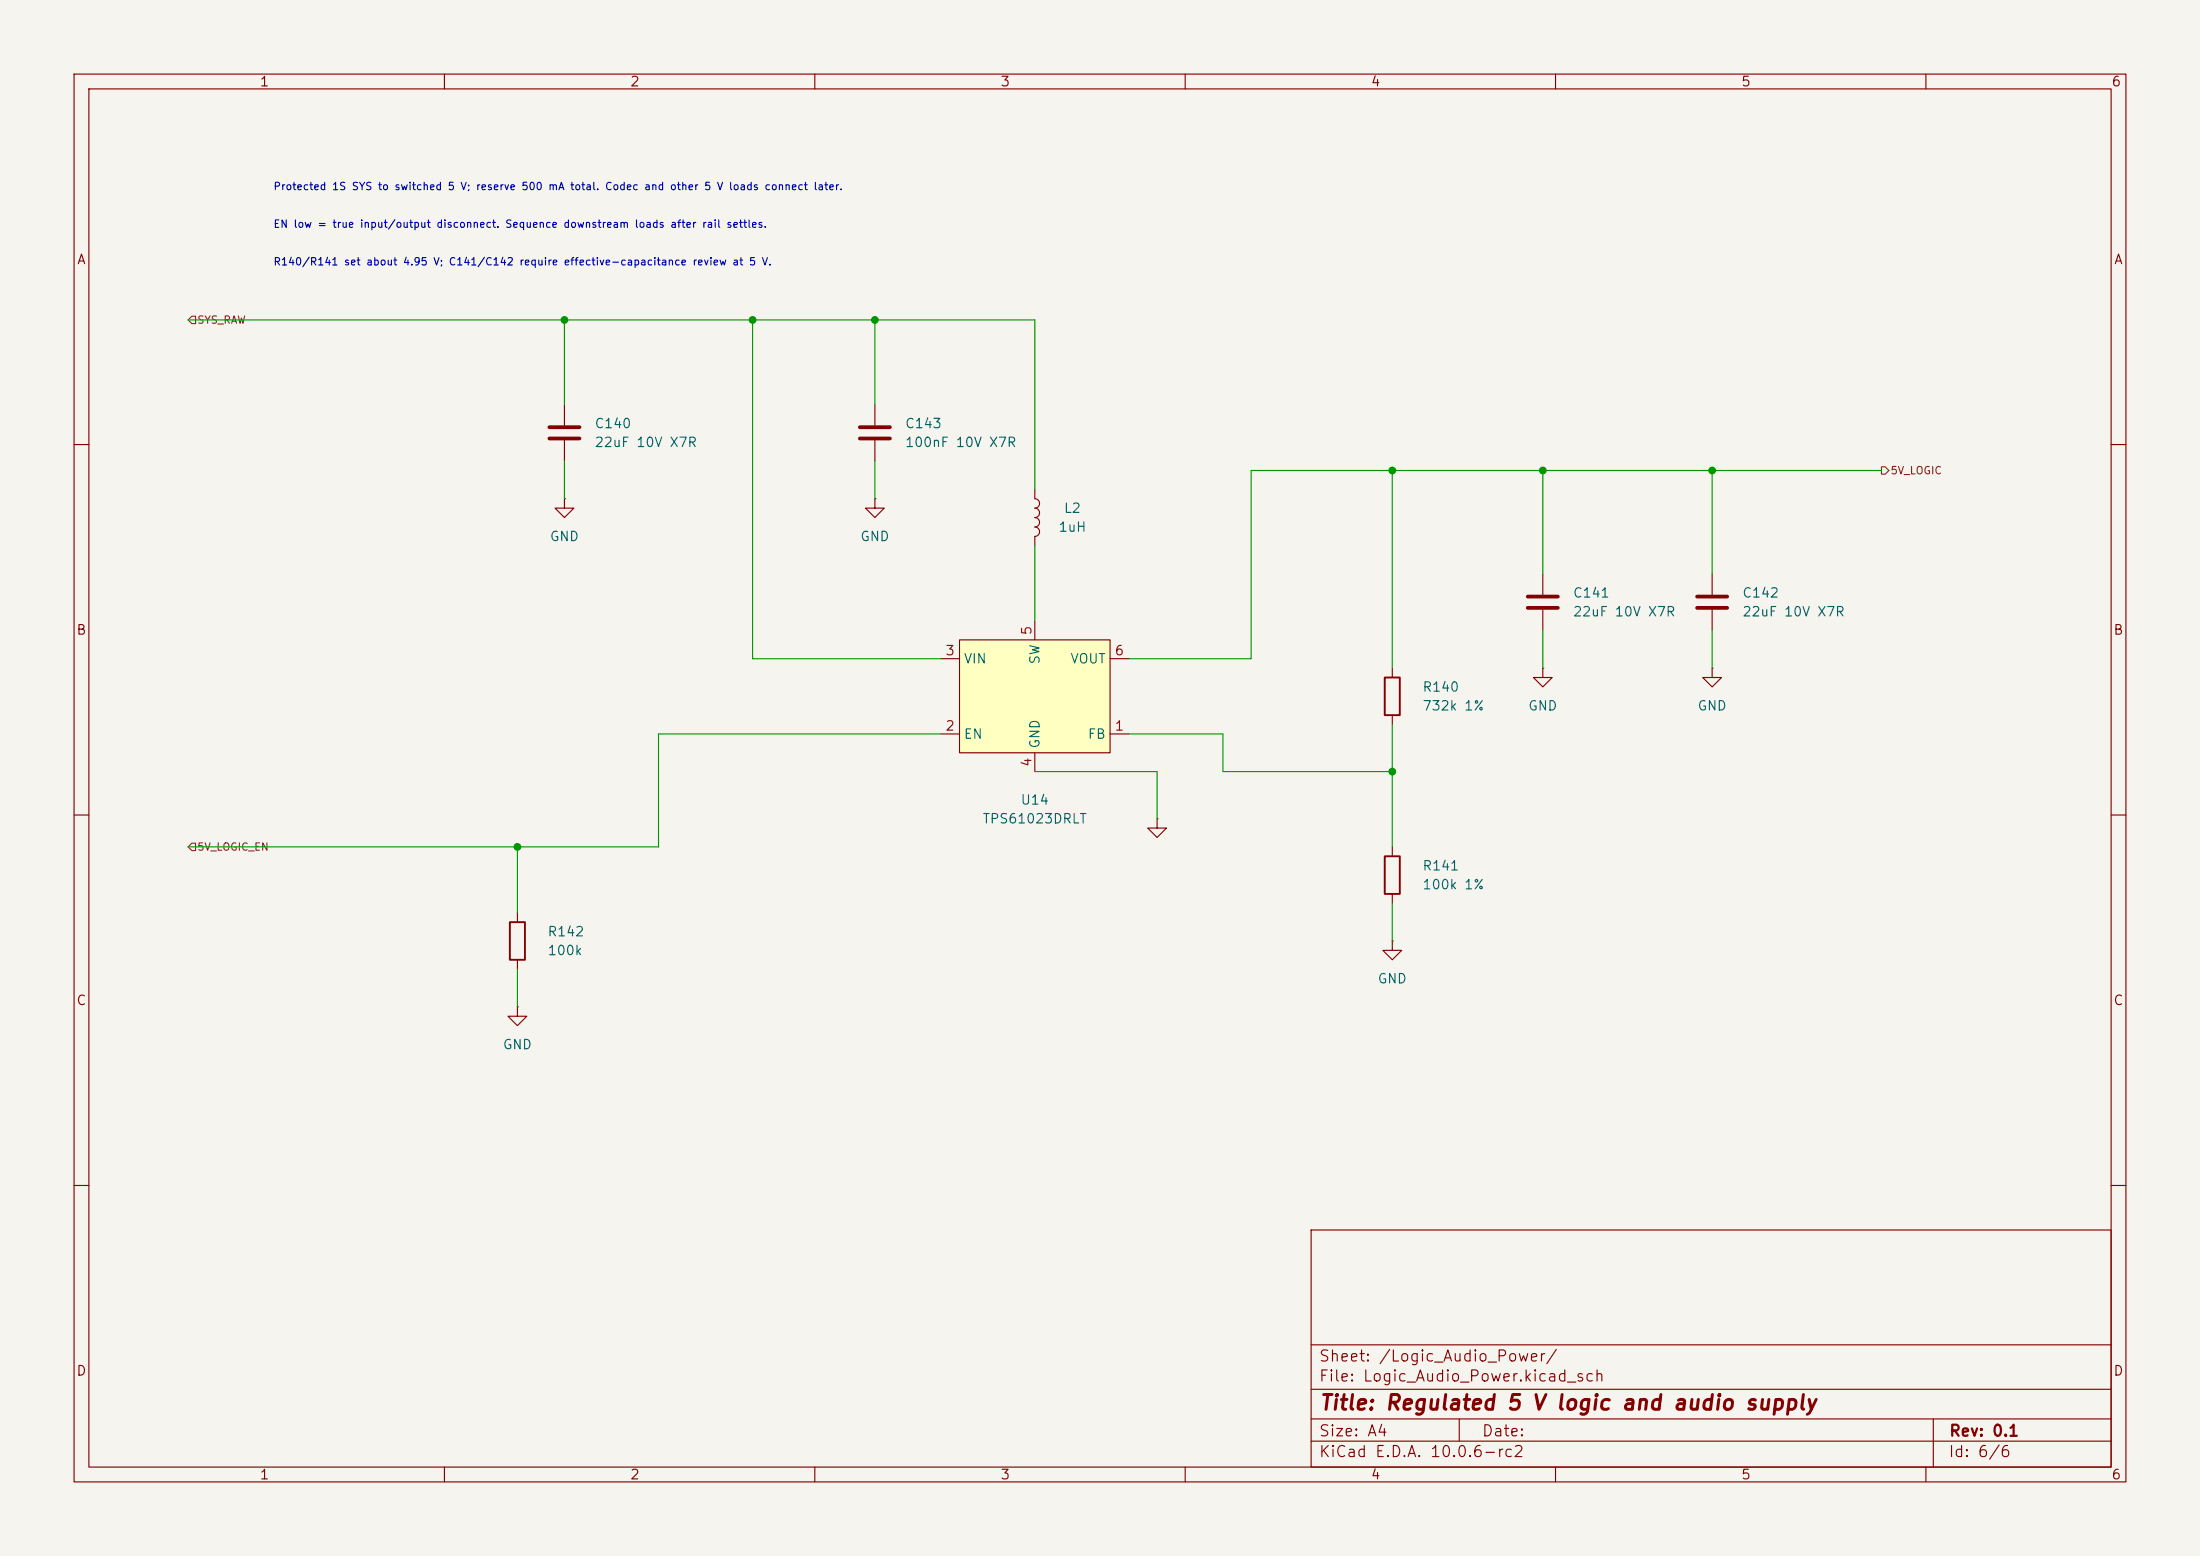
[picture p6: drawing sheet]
<svg xmlns="http://www.w3.org/2000/svg" width="297mm" height="210mm" viewBox="0 0 297 210" stroke-linecap="round" stroke-linejoin="round" font-family="sans-serif">
<path d="M0 0h297v210h-297z" fill="#f5f4ef" stroke="#f5f4ef" stroke-width=".14"/>
<g fill="none" stroke="#840000" stroke-width=".15">
<path d="M10 10h277v190h-277zM12 12h273v186h-273zM60 10v2M110 10v2M160 10v2M210 10v2M260 10v2M76.2 54.6v2.8M76.2 59.4v2.8M10 60h2M76.2 67.3v1.3h1.3l-1.3 1.3-1.3-1.3h1.3M76.2 67.3h.1"/>
<path d="M118.1 67.3v1.3h1.3l-1.3 1.3-1.3-1.3h1.3M118.1 67.3h.1M139.7 66v1.3a.64 .64 0 0 1 .6 .6 .64 .64 0 0 1-.6 .7 .64 .64 0 0 1 .6 .6 .64 .64 0 0 1-.6 .7 .64 .64 0 0 1 .6 .6 .64 .64 0 0 1-.6 .6M139.7 71.1a.64 .64 0 0 1 .6 .7 .64 .64 0 0 1-.6 .6v1.3M208.3 77.5v2.8M231.1 77.5v2.8M285 60h2M188 90.2v1.2M188 96.5v1.3M208.3 90.2v1.2h1.2l-1.2 1.3-1.3-1.3h1.3M208.3 90.2h.1M208.3 82.3v2.8"/>
<path d="M231.1 90.2v1.2h1.3l-1.3 1.3-1.2-1.3h1.2M231.1 90.2h.1M231.1 82.3v2.8M10 110h2M156.2 110.5v1.3h1.3l-1.3 1.2-1.3-1.2h1.3M156.2 110.5h.1M188 114.3v1.3M285 110h2M69.8 135.9v1.3h1.3l-1.3 1.2-1.2-1.2h1.2M69.8 135.9h.1M69.8 123.2v1.3M69.8 129.5v1.3"/>
<path d="M188 127v1.3h1.2l-1.2 1.2-1.3-1.2h1.3M188 127h.1M188 120.7v1.2M10 160h2M177 166h108v32h-108zM285 160h2M60 198v2M110 198v2M160 198v2M177 194.5h108M177 191.5h108M177 187.5h108"/>
<path d="M177 181.5h108M197 191.5v3M210 198v2M260 198v2M261 191.5v6.5"/>
</g>
<path d="M74.2 57.7h4M74.2 59.2h4M206.2 80.5h4.1M206.2 82h4.1M229.1 80.5h4.1M229.1 82h4.1" fill="none" stroke="#840000" stroke-width=".51"/>
<path d="M186.9 91.4h2.1v5.1h-2.1zM186.9 115.6h2.1v5.1h-2.1zM68.8 124.5h2.1v5h-2.1z" fill="none" stroke="#840000" stroke-width=".25"/>
<path d="M129.5 86.4h20.4v15.2h-20.4z" fill="#ffffc2"/>
<path d="M118.1 54.6v2.8M118.1 59.4v2.8M127 99.1h2.5M127 88.9h2.5M129.5 86.4h20.4v15.2h-20.4zM139.7 83.8v2.6M149.9 99.1h2.5M149.9 88.9h2.5M139.7 101.6v2.5" fill="none" stroke="#840000" stroke-width=".15"/>
<path d="M116.1 57.7h4M116.1 59.2h4" fill="none" stroke="#840000" stroke-width=".51"/>
<path d="M25.9 42.7h.5v1h-.5l-.5-.5zM254 63h.5l.5 .5-.5 .5h-.5zM25.9 113.8h.5v1h-.5l-.5-.5z" fill="none" stroke="#725600" stroke-width=".15"/>
<g fill="none" stroke="#009600" stroke-width=".15">
<path d="M25.4 43.2h114.3v22.8M76.2 43.2v11.4M101.6 43.2v45.7h25.4M118.1 43.2v11.4M76.2 62.2v5.1M118.1 62.2v5.1M139.7 73.7v10.1M188 63.5v26.7M208.3 63.5v14M231.1 63.5v14M254 63.5h-85.1v25.4h-16.5M127 99.1h-38.1v15.2h-63.5"/>
<path d="M152.4 99.1h12.7v5h22.9M188 97.8v16.5M208.3 85.1v5.1M231.1 85.1v5.1M69.8 114.3v8.9M139.7 104.1h16.5v6.4M69.8 130.8v5.1M188 121.9v5.1"/>
</g>
<g fill="#009600" stroke="#009600" stroke-width=".14">
<circle cx="231.1" cy="63.5" r=".46"/>
<circle cx="208.3" cy="63.5" r=".46"/>
<circle cx="188" cy="63.5" r=".46"/>
<circle cx="188" cy="104.1" r=".46"/>
<circle cx="76.2" cy="43.2" r=".46"/>
<circle cx="101.6" cy="43.2" r=".46"/>
<circle cx="69.8" cy="114.3" r=".46"/>
<circle cx="118.1" cy="43.2" r=".46"/>
</g>
<text font-size="2" fill="#840000" x="178" y="190.8">Title: Regulated 5 V logic and audio supply</text>
<g font-size="1.5" fill="#840000">
<text x="178" y="184.1">Sheet: /Logic_Audio_Power/</text>
<text x="178" y="186.8">File: Logic_Audio_Power.kicad_sch</text>
<text x="178" y="197">KiCad E.D.A. 10.0.6-rc2</text>
<text x="178" y="194.2">Size: A4</text>
<text x="200" y="194.2">Date:</text>
<text x="263" y="197">Id: 6/6</text>
<text x="263" y="194.2">Rev: 0.1</text>
</g>
<g font-size="1.3" fill="#840000">
<text x="35" y="12">1</text>
<text x="85" y="12">2</text>
<text x="135" y="12">3</text>
<text x="185" y="12">4</text>
<text x="235" y="12">5</text>
<text x="285" y="12">6</text>
<text x="10.3" y="36">A</text>
<text x="285.3" y="36">A</text>
<text x="10.2" y="86">B</text>
<text x="285.2" y="86">B</text>
<text x="10.2" y="136">C</text>
<text x="285.2" y="136">C</text>
<text x="10.2" y="186">D</text>
<text x="285.2" y="186">D</text>
<text x="35" y="200">1</text>
<text x="85" y="200">2</text>
<text x="135" y="200">3</text>
<text x="185" y="200">4</text>
<text x="235" y="200">5</text>
<text x="285" y="200">6</text>
</g>
<g font-size="1.3" fill="#006464">
<text x="80.2" y="58.1">C140</text>
<text x="122.1" y="58.1">C143</text>
<text x="80.2" y="60.7">22uF 10V X7R</text>
<text x="122.1" y="60.7">100nF 10V X7R</text>
<text x="143.5" y="69.5">L2</text>
<text x="74.1" y="73.4">GND</text>
<text x="116" y="73.4">GND</text>
<text x="142.8" y="72.1">1uH</text>
<text x="212.3" y="81">C141</text>
<text x="212.3" y="83.5">22uF 10V X7R</text>
<text x="235.1" y="81">C142</text>
<text x="235.1" y="83.5">22uF 10V X7R</text>
<text x="130" y="89.9">VIN</text>
<text x="140.7" y="89.8" transform="rotate(-90 140.7 89.8)">SW</text>
<text x="144.4" y="89.9">VOUT</text>
<text x="191.9" y="93.7">R140</text>
<text x="130" y="100">EN</text>
<text x="140.7" y="101.1" transform="rotate(-90 140.7 101.1)">GND</text>
<text x="146.8" y="100">FB</text>
<text x="191.9" y="96.2">732k 1%</text>
<text x="206.2" y="96.2">GND</text>
<text x="229.1" y="96.2">GND</text>
<text x="132.6" y="111.5">TPS61023DRLT</text>
<text x="137.7" y="108.9">U14</text>
<text x="191.9" y="117.8">R141</text>
<text x="191.9" y="120.3">100k 1%</text>
<text x="73.8" y="126.7">R142</text>
<text x="73.8" y="129.2">100k</text>
<text x="185.9" y="133">GND</text>
<text x="67.8" y="141.9">GND</text>
</g>
<g font-size="1.3" fill="#a90000">
<text x="127.5" y="88.8">3</text>
<text x="139.6" y="85.8" transform="rotate(-90 139.6 85.8)">5</text>
<text x="150.4" y="88.8">6</text>
<text x="127.5" y="98.9">2</text>
<text x="150.4" y="98.9">1</text>
<text x="139.6" y="103.6" transform="rotate(-90 139.6 103.6)">4</text>
</g>
<g font-size="1" fill="#0000c2">
<text x="36.8" y="25.9">Protected 1S SYS to switched 5 V; reserve 500 mA total. Codec and other 5 V loads connect later.</text>
<text x="36.8" y="31">EN low = true input/output disconnect. Sequence downstream loads after rail settles.</text>
<text x="36.8" y="36.1">R140/R141 set about 4.95 V; C141/C142 require effective-capacitance review at 5 V.</text>
</g>
<g font-size="1" fill="#725600">
<text x="26.6" y="43.9">SYS_RAW</text>
<text x="255.2" y="64.3">5V_LOGIC</text>
<text x="26.6" y="115.1">5V_LOGIC_EN</text>
</g>
</svg>
